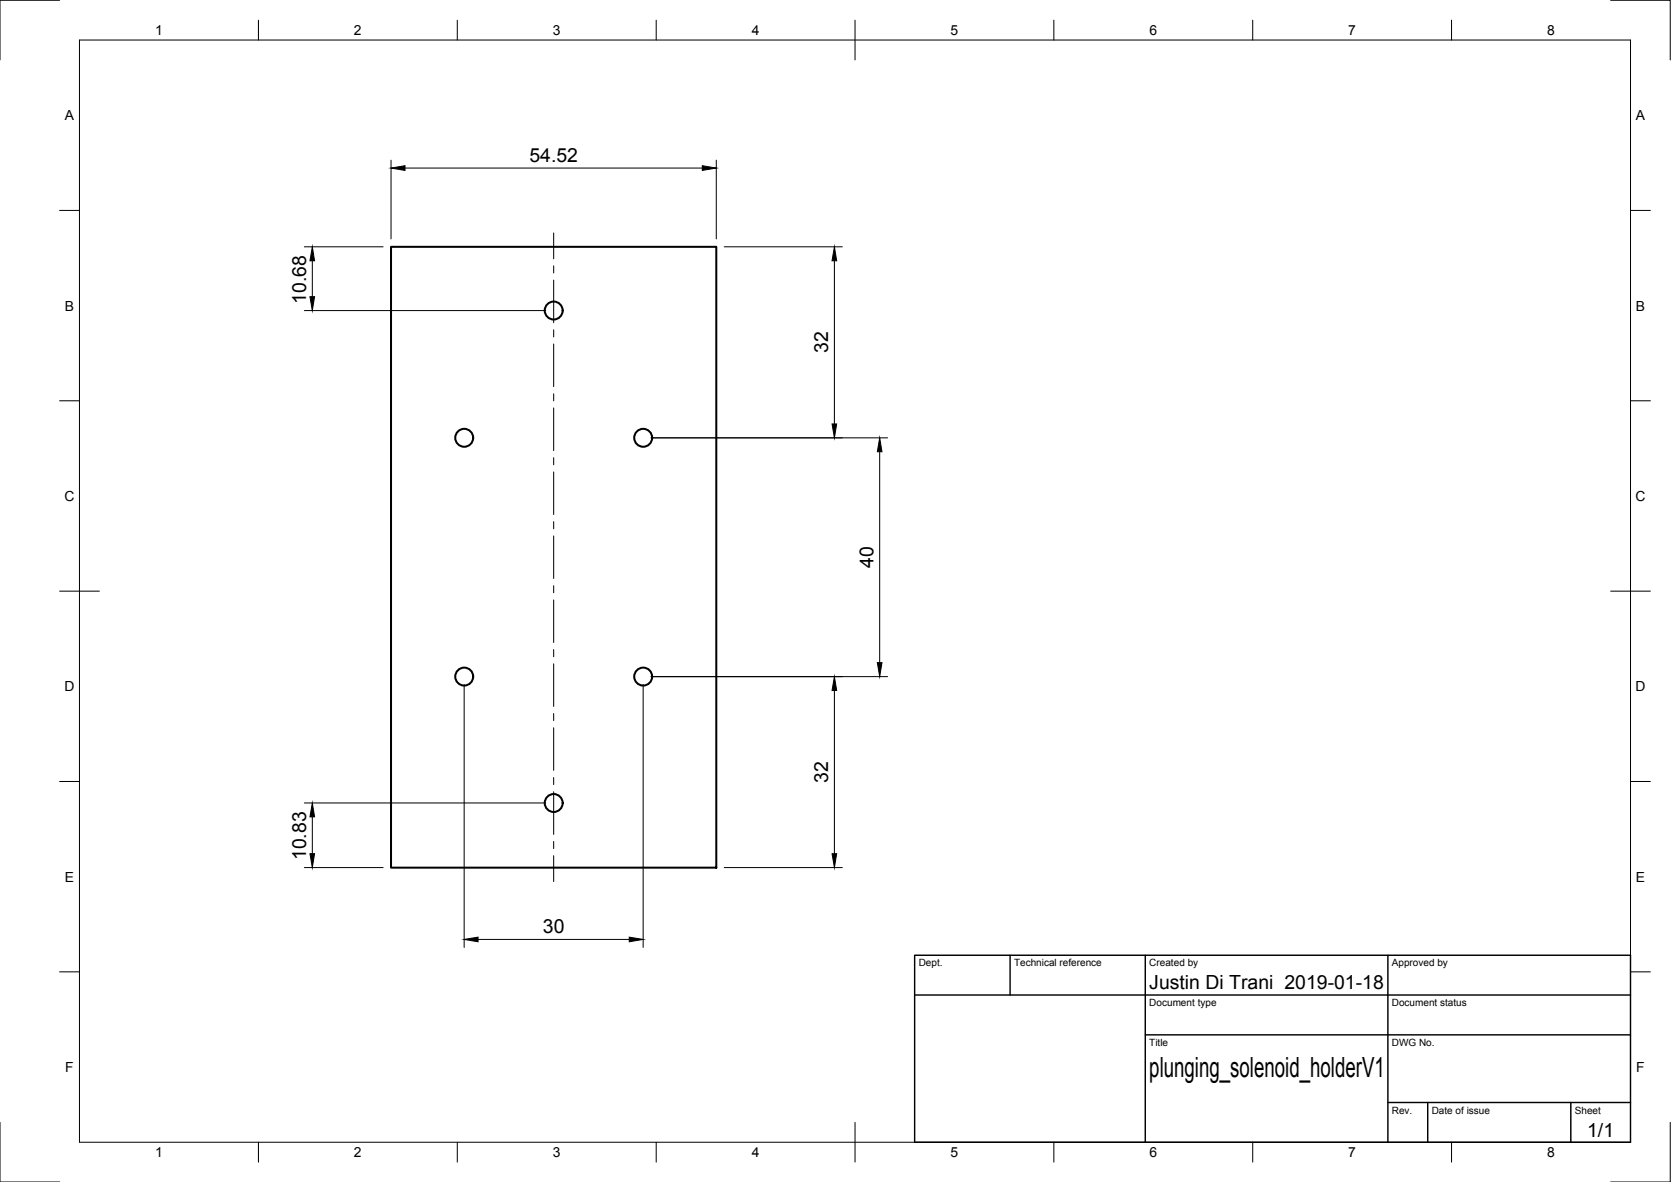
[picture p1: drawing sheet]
<svg xmlns="http://www.w3.org/2000/svg" width="420mm" height="297mm" viewBox="0 0 420 297" stroke-linecap="round" stroke-linejoin="round" font-family="sans-serif">
<!-- layer: Visible -->
<g fill="none" stroke="#000" stroke-width=".51">
<path d="M98.3 62h81.8v156h-81.8z"/>
<circle cx="139.2" cy="78" r="2.25"/>
<circle cx="116.7" cy="110" r="2.25"/>
<circle cx="161.7" cy="110" r="2.25"/>
<circle cx="116.7" cy="170" r="2.25"/>
<circle cx="161.7" cy="170" r="2.25"/>
<circle cx="139.2" cy="201.8" r="2.25"/>
</g>
<!-- layer: Border -->
<g fill="none" stroke="#000" stroke-width=".25">
<path d="M15 .1h-15v15M20 10.1h390v276.9h-390zM65 5.1v5M115 5.1v5M165 5.1v5M215 5.1v10M265 5.1v5M315 5.1v5M365 5.1v5M405 .1h15v15M15 52.9h5M410 52.9h5"/>
<path d="M15 100.7h5M410 100.7h5M15 148.6h10M405 148.6h10M15 196.4h5M410 196.4h5M15 244.2h5M410 244.2h5M0 282.1v14.9h15M65 287v5M115 287v5M165 287v5"/>
<path d="M215 282.1v9.9M265 287v5M315 287v5M365 287v5M420 282.1v14.9h-15"/>
</g>
<!-- layer: TitleBlock -->
<path d="M230 240.1h180v46.9h-180zM230 250h180M254 240.1v9.9M288 240.1v46.9M349 240.1v46.9M288 260.1h122M349 277.1h61M359 277.1v9.9M395 277.1v9.9" fill="none" stroke="#000" stroke-width=".36"/>
<!-- layer: Center Lines -->
<g fill="none" stroke="#000" stroke-width=".25">
<path d="M139.2 58.5v6.5M139.2 66.8v1.8M139.2 70.4v10.7M139.2 82.9v1.8M139.2 86.5v10.7M139.2 99v1.7M139.2 102.5v10.7M139.2 115v1.8M139.2 118.6v10.7M139.2 131.1v1.8M139.2 134.7v10.7M139.2 147.2v1.8"/>
<path d="M139.2 150.8v10.7M139.2 163.2v1.8M139.2 166.8v10.7M139.2 179.3v1.8M139.2 182.9v10.7M139.2 195.4v1.8M139.2 199v10.7M139.2 211.5v1.8M139.2 215v6.5"/>
</g>
<!-- layer: Dimensions -->
<g fill="none" stroke="#000" stroke-width=".25">
<path d="M98.3 40.2v19.8M101.8 42.2h74.8M180.1 40.2v19.8M76.5 62h19.8M76.5 78h60.7M78.5 65.5v9.1M182.1 62h29.7M209.8 65.5v41M163.7 110h59.5M221.2 113.5v53M116.7 172v66.1M161.7 172v66.1"/>
<path d="M163.7 170h59.5M209.8 173.5v41M76.5 218h19.8M76.5 201.8h60.7M78.5 205.3v9.2M182.1 218h29.7M120.2 236.1h38"/>
</g>
<g fill="#000" stroke="#000" stroke-width=".25">
<path d="M98.3 42.2l3.5-.6v1.2zM176.6 41.6l3.5 .6-3.5 .6zM78.5 62l.6 3.5h-1.2zM77.9 74.6h1.2l-.6 3.4zM209.8 62l.6 3.5h-1.2zM209.2 106.5h1.2l-.6 3.5zM221.2 110l.6 3.5h-1.2zM209.8 170l.6 3.5h-1.2zM220.6 166.5h1.2l-.6 3.5zM77.9 214.5h1.2l-.6 3.5zM78.5 201.8l.6 3.5h-1.2zM209.2 214.5h1.2l-.6 3.5z"/>
<path d="M116.7 236.1l3.5-.6v1.2zM158.2 235.5l3.5 .6-3.5 .6z"/>
</g>
<text font-size="7" x="289" y="270.6">plunging_solenoid_holderV1</text>
<g font-size="4.9">
<text x="133.1" y="40.7">54.52</text>
<text x="77" y="76.3" transform="rotate(-90 77 76.3)">10.68</text>
<text x="208.2" y="88.7" transform="rotate(-90 208.2 88.7)">32</text>
<text x="219.6" y="142.7" transform="rotate(-90 219.6 142.7)">40</text>
<text x="208.2" y="196.7" transform="rotate(-90 208.2 196.7)">32</text>
<text x="77" y="216.2" transform="rotate(-90 77 216.2)">10.83</text>
<text x="136.5" y="234.5">30</text>
<text x="289" y="248.5">Justin Di Trani 2019-01-18</text>
<text x="399.1" y="285.7">1/1</text>
</g>
<g font-size="3.5">
<text x="39" y="8.8">1</text>
<text x="89" y="8.8">2</text>
<text x="139" y="8.8">3</text>
<text x="189" y="8.8">4</text>
<text x="239" y="8.8">5</text>
<text x="289" y="8.8">6</text>
<text x="339" y="8.8">7</text>
<text x="389" y="8.8">8</text>
<text x="16.3" y="30.2">A</text>
<text x="411.3" y="30.2">A</text>
<text x="16.3" y="78">B</text>
<text x="411.3" y="78">B</text>
<text x="16.2" y="125.9">C</text>
<text x="411.2" y="125.9">C</text>
<text x="16.2" y="173.7">D</text>
<text x="411.2" y="173.7">D</text>
<text x="16.3" y="221.6">E</text>
<text x="411.3" y="221.6">E</text>
<text x="16.4" y="269.4">F</text>
<text x="411.4" y="269.4">F</text>
<text x="39" y="290.8">1</text>
<text x="89" y="290.8">2</text>
<text x="139" y="290.8">3</text>
<text x="189" y="290.8">4</text>
<text x="239" y="290.8">5</text>
<text x="289" y="290.8">6</text>
<text x="339" y="290.8">7</text>
<text x="389" y="290.8">8</text>
</g>
<g font-size="2.5">
<text x="231" y="242.9">Dept.</text>
<text x="255" y="242.9">Technical reference</text>
<text x="289" y="242.9">Created by</text>
<text x="350" y="242.9">Approved by</text>
<text x="289" y="252.8">Document type</text>
<text x="350" y="252.8">Document status</text>
<text x="289" y="262.9">Title</text>
<text x="350" y="262.9">DWG No.</text>
<text x="350" y="279.9">Rev.</text>
<text x="360" y="279.9">Date of issue</text>
<text x="396" y="279.9">Sheet</text>
</g>
</svg>
